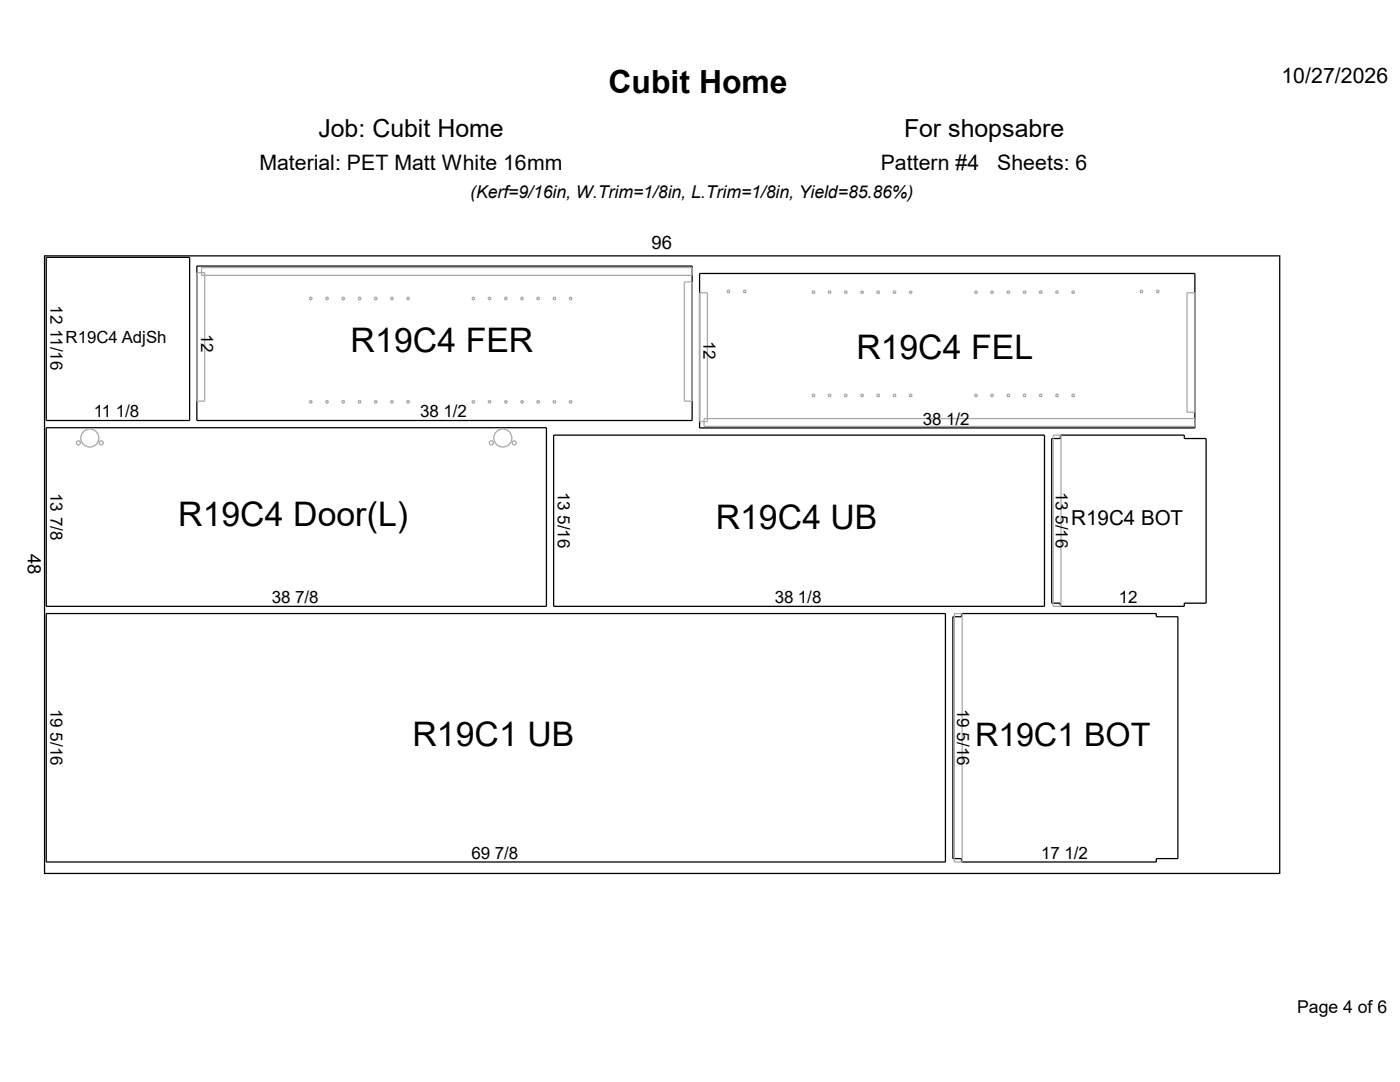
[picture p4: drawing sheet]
<svg xmlns="http://www.w3.org/2000/svg" width="279mm" height="216mm" viewBox="0 0 279 216" stroke-linecap="round" stroke-linejoin="round" font-family="sans-serif">
<path d="M8.9 51.1h246.5v123.2h-246.5zM9.2 51.4h28.6v32.5h-28.6zM39.3 53.1h98.8v30.8h-98.8zM139.6 54.6h98.9v30.8h-98.9zM9.2 85.3h99.9v35.7h-99.9zM110.5 86.8h97.9v34.2h-97.9zM209.9 87.5h1.7v-.7h24.7v.7h4.4v32.9h-4.4v.6h-24.7v-.6h-1.7zM9.2 122.4h179.5v49.6h-179.5zM190.2 123.1h1.7v-.7h38.9v.7h4.3v48.2h-4.3v.7h-38.9v-.7h-1.7z" fill="none" stroke="#000" stroke-width=".25"/>
<g fill="none" stroke="#a9a9a9" stroke-width=".25">
<path d="M39.3 54.4h1.6v25.7h-1.6zM40.2 53.4h97.9v1.5h-97.9zM136.6 56.3h1.5v23.8h-1.5zM139.6 58.4h1.6v25.7h-1.6zM168.6 58.2l.3-.1 .1 .4h-.4zM175 58.2l.4-.1 .1 .4h-.4zM197.8 58.2l.3-.1 .1 .4h-.4zM207.5 58.2l.3-.1 .1 .4h-.4zM213.9 58.2l.4-.1 .1 .4h-.4zM236.9 58.4h1.6v23.9h-1.6zM140.5 83.5h98v1.6h-98zM210.2 86.8h1.6v34.2h-1.6z"/>
<path d="M190.5 122.4h1.5v49.6h-1.5z"/>
<circle cx="62" cy="59.6" r=".25"/>
<circle cx="65.3" cy="59.6" r=".25"/>
<circle cx="68.5" cy="59.6" r=".25"/>
<circle cx="71.8" cy="59.6" r=".26"/>
<circle cx="75" cy="59.6" r=".25"/>
<circle cx="78.2" cy="59.6" r=".24"/>
<circle cx="81.5" cy="59.6" r=".25"/>
<circle cx="94.5" cy="59.6" r=".26"/>
<circle cx="97.7" cy="59.6" r=".25"/>
<circle cx="100.9" cy="59.6" r=".24"/>
<circle cx="104.2" cy="59.6" r=".25"/>
<circle cx="107.4" cy="59.6" r=".25"/>
<circle cx="110.7" cy="59.6" r=".26"/>
<circle cx="113.9" cy="59.6" r=".25"/>
<circle cx="145.4" cy="58.2" r=".25"/>
<circle cx="148.6" cy="58.2" r=".25"/>
<circle cx="162.3" cy="58.3" r=".25"/>
<circle cx="165.6" cy="58.3" r=".25"/>
<circle cx="172" cy="58.3" r=".25"/>
<circle cx="178.5" cy="58.3" r=".25"/>
<circle cx="181.7" cy="58.3" r=".25"/>
<circle cx="194.8" cy="58.3" r=".25"/>
<circle cx="201.3" cy="58.3" r=".25"/>
<circle cx="204.5" cy="58.3" r=".25"/>
<circle cx="211" cy="58.3" r=".25"/>
<circle cx="227.8" cy="58.2" r=".25"/>
<circle cx="231.1" cy="58.2" r=".26"/>
<circle cx="162.3" cy="78.9" r=".26"/>
<circle cx="165.6" cy="78.9" r=".25"/>
<circle cx="168.8" cy="78.9" r=".25"/>
<circle cx="172" cy="78.9" r=".25"/>
<circle cx="175.3" cy="78.9" r=".25"/>
<circle cx="178.5" cy="78.9" r=".26"/>
<circle cx="181.7" cy="78.9" r=".25"/>
<circle cx="194.8" cy="78.9" r=".25"/>
<circle cx="198" cy="78.9" r=".25"/>
<circle cx="201.3" cy="78.9" r=".26"/>
<circle cx="204.5" cy="78.9" r=".25"/>
<circle cx="207.7" cy="78.9" r=".25"/>
<circle cx="210.9" cy="78.9" r=".25"/>
<circle cx="214.2" cy="78.9" r=".25"/>
<circle cx="15.6" cy="88.4" r=".4"/>
<circle cx="17.9" cy="87.4" r="1.8"/>
<circle cx="20.2" cy="88.4" r=".41"/>
<circle cx="62" cy="80.2" r=".25"/>
<circle cx="65.3" cy="80.2" r=".25"/>
<circle cx="68.5" cy="80.2" r=".25"/>
<circle cx="71.8" cy="80.2" r=".26"/>
<circle cx="75" cy="80.2" r=".25"/>
<circle cx="78.2" cy="80.2" r=".24"/>
<circle cx="81.5" cy="80.2" r=".25"/>
<circle cx="94.5" cy="80.2" r=".26"/>
<circle cx="97.7" cy="80.2" r=".25"/>
<circle cx="98.1" cy="88.4" r=".4"/>
<circle cx="100.3" cy="87.4" r="1.8"/>
<circle cx="100.9" cy="80.2" r=".24"/>
<circle cx="102.6" cy="88.4" r=".41"/>
<circle cx="104.2" cy="80.2" r=".25"/>
<circle cx="107.4" cy="80.2" r=".25"/>
<circle cx="110.7" cy="80.2" r=".26"/>
<circle cx="113.9" cy="80.2" r=".25"/>
</g>
<g font-size="6.7">
<text x="70" y="70.2">R19C4 FER</text>
<text x="170.9" y="71.7">R19C4 FEL</text>
<text x="35.6" y="104.9">R19C4 Door(L)</text>
<text x="142.8" y="105.6">R19C4 UB</text>
<text x="82.3" y="148.9">R19C1 UB</text>
</g>
<g font-size="6.4">
<text x="121.5" y="18.6">Cubit Home</text>
<text x="194.6" y="148.8">R19C1 BOT</text>
</g>
<g font-size="5">
<text x="63.5" y="27.3">Job: Cubit Home</text>
<text x="180.4" y="27.3">For shopsabre</text>
</g>
<g font-size="4.2">
<text x="255.7" y="16.6">10/27/2026</text>
<text x="51.8" y="33.8">Material: PET Matt White 16mm</text>
<text x="175.8" y="33.8">Pattern #4</text>
<text x="199" y="33.8">Sheets: 6</text>
</g>
<text font-size="4.1" x="213.8" y="104.8">R19C4 BOT</text>
<g font-size="3.7">
<text x="130" y="49.8">96</text>
<text x="5.5" y="110.5" transform="rotate(90 5.5 110.5)">48</text>
</g>
<g font-size="3.5">
<text x="93.8" y="39.5">(Kerf=9/16in, W.Trim=1/8in, L.Trim=1/8in, Yield=85.86%)</text>
<text x="258.9" y="202.1">Page 4 of 6</text>
</g>
<g font-size="3.4">
<text x="10.1" y="60.9" transform="rotate(90 10.1 60.9)">12 11/16</text>
<text x="13.1" y="68.4">R19C4 AdjSh</text>
<text x="40.1" y="66.5" transform="rotate(90 40.1 66.5)">12</text>
<text x="140.4" y="68" transform="rotate(90 140.4 68)">12</text>
<text x="18.7" y="83.2">11 1/8</text>
<text x="83.9" y="83.2">38 1/2</text>
<text x="184.2" y="84.7">38 1/2</text>
<text x="10.1" y="98.3" transform="rotate(90 10.1 98.3)">13 7/8</text>
<text x="111.3" y="98.1" transform="rotate(90 111.3 98.1)">13 5/16</text>
<text x="210.7" y="98.1" transform="rotate(90 210.7 98.1)">13 5/16</text>
<text x="54.3" y="120.3">38 7/8</text>
<text x="154.6" y="120.3">38 1/8</text>
<text x="223.3" y="120.3">12</text>
<text x="10.1" y="141.4" transform="rotate(90 10.1 141.4)">19 5/16</text>
<text x="191" y="141.4" transform="rotate(90 191 141.4)">19 5/16</text>
<text x="94.1" y="171.3">69 7/8</text>
<text x="207.8" y="171.3">17 1/2</text>
</g>
</svg>
